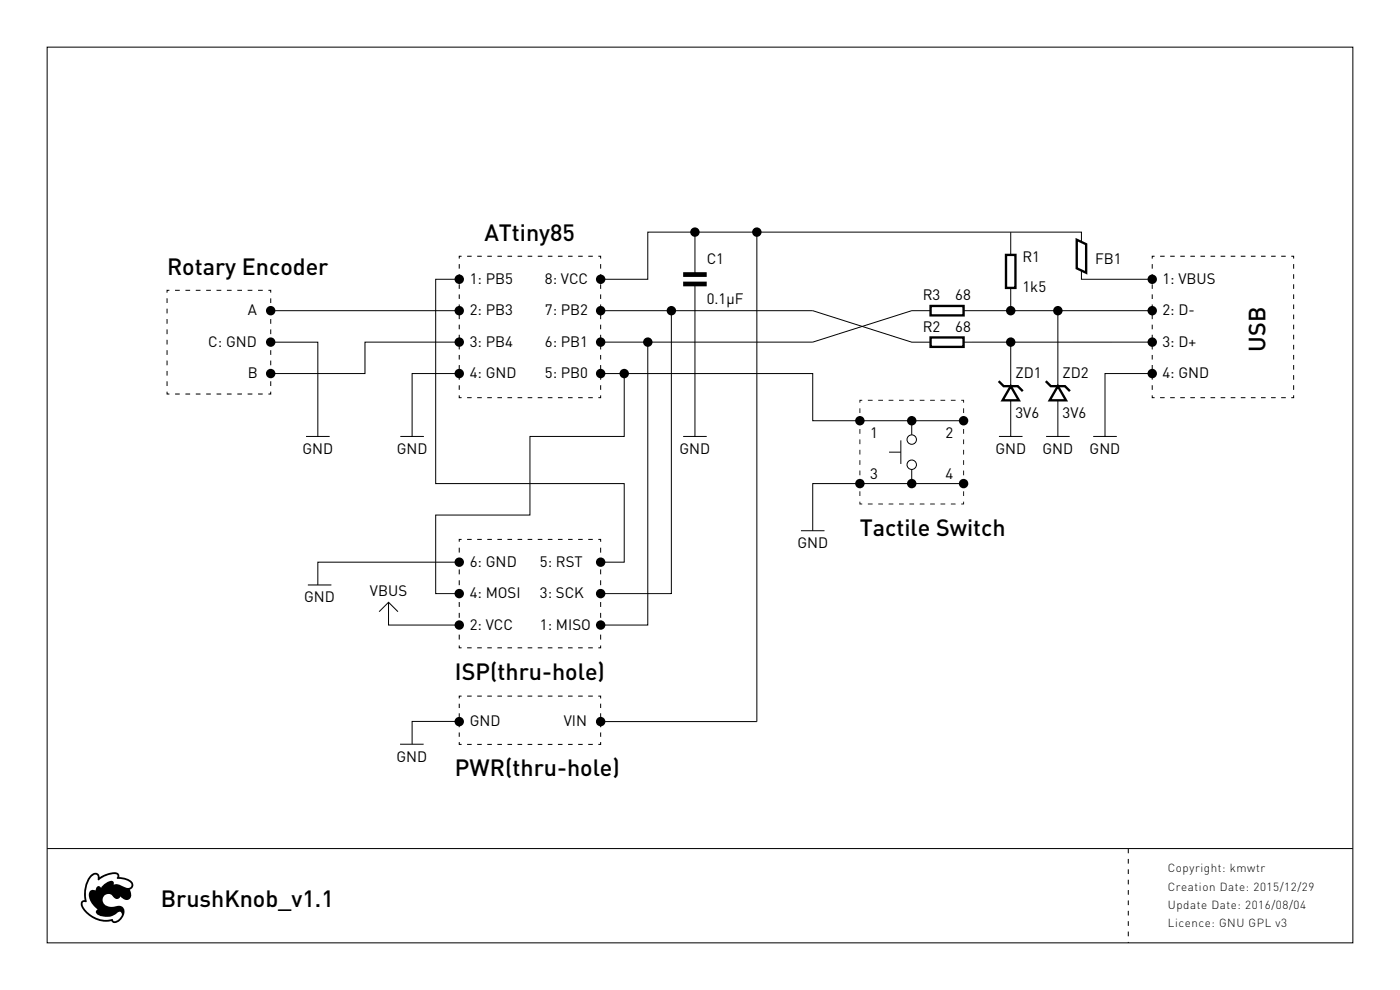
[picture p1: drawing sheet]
<svg xmlns="http://www.w3.org/2000/svg" width="297mm" height="210mm" viewBox="0 0 297 210" stroke-linecap="round" stroke-linejoin="round" font-family="sans-serif">
<g fill="none" stroke="#000" stroke-width=".21">
<path d="M10 10h277v190h-277zM97.9 54.4h-.5v.5M126.9 54.4h.5v.5M147.4 49.2v9M214.4 49.2v16.7M244.9 54.4h-.5v.5M273.9 54.4h.5v.5M35.9 61.6h-.5v.5M56.9 61.6h.5v.5M57.4 72.6h10v20M57.4 65.9h40M97.4 72.6h-20v6.6h-20"/>
<path d="M97.4 79.2h-10v13.4M127.4 79.2h45v10h32M127.4 65.9h45l21 6.7h51M147.4 60.2v32.4M214.4 72.6v20M224.4 65.9v26.7M244.4 65.9h-51l-21 6.7h-45M244.4 79.2h-10v13.4M35.4 83.1v.5h.5M57.4 83.1v.5h-.5M64.9 92.6h5M84.9 92.6h5"/>
<path d="M97.4 83.9v.5h.5M127.4 83.9v.5h-.5M144.9 92.6h5M188.6 95.9h2.5M191.1 93.4v5M193.4 89.2v3M193.4 99.6v3M211.9 92.6h5M221.9 92.6h5M231.9 92.6h5M244.4 83.9v.5h.5M274.4 83.9v.5h-.5"/>
<path d="M97.9 114.4h-.5v.5M126.9 114.4h.5v.5M169.9 112.6h5M204.4 102.6h-32v10M97.4 136.9v.5h.5M127.4 136.9v.5h-.5M97.4 157.4v.5h.5M97.9 147.7h-.5v.5M126.9 147.7h.5v.5M127.4 157.4v.5h-.5M10 180h277"/>
<circle cx="193.4" cy="98.6" r="1"/>
<circle cx="193.4" cy="93.2" r="1"/>
</g>
<g fill="none" stroke="#000" stroke-width=".21" stroke-dasharray="1 1.2" stroke-linecap="butt">
<path d="M99.1 54.4h27.2M127.4 56v27.3M246.1 54.4h27.3M274.4 56v27.3M37.1 61.6h19.2M57.4 63.3v19.2M35.4 81.9v-19.2M55.7 83.6h-19.2M97.4 82.7v-27.3M125.8 84.4h-27.3M244.4 82.7v-27.3M272.8 84.4h-27.3"/>
<path d="M99.1 114.4h27.2M125.8 137.4h-27.3M99.1 147.7h27.2M125.8 157.9h-27.3M239.4 180v20"/>
</g>
<path d="M127.4 116.2v20.1M97.4 135.7v-20.2" fill="none" stroke="#000" stroke-width=".21" stroke-dasharray="1 1.3" stroke-linecap="butt"/>
<g fill="#000">
<path d="M19.5 185.9a.69 .69 0 0 1 .9-.4 .69 .69 0 0 1 .3 1l.1 .2a6.7 6.7 0 0 1 3.7-1.3l.3 .2 .1 .2-.1 .4 .1 .2a3.9 3.9 0 0 1 3 1.1 .66 .66 0 0 1-.7 .9l-1-.3a2.28 2.28 0 0 0-2.1-.4 .58 .58 0 0 0-.3-.8 2.98 2.98 0 0 0-2.4 1.5l-.3-.4a.73 .73 0 0 0-.8 .9 .96 .96 0 0 0-1.1 0 .96 .96 0 0 0-.4 1 4.2 4.2 0 0 0 1.9 3 .58 .58 0 0 0-.1 1 3.5 3.5 0 0 0 4.5-.4l.5-.1a.88 .88 0 0 1-.3 1.5l-1 .5h-.2l-.2-.4a5.6 5.6 0 0 1-6.4-3 .58 .58 0 0 1 .8-.7 6.7 6.7 0 0 1 1.2-5.4zM19.2 185.6a6.3 6.3 0 0 0-1.2 5.3 .84 .84 0 0 0-.9 .5 .84 .84 0 0 0 .2 1 5.9 5.9 0 0 0 6.3 3 1.09 1.09 0 0 0 1.9-.1 1.94 1.94 0 0 0 .3-3l-.8-.1a2.93 2.93 0 0 1-2.9-.5 1.25 1.25 0 0 1 .2-1.8 1.25 1.25 0 0 1 1.8 .4 .78 .78 0 0 0 .7 .4 .78 .78 0 0 0 .7-.5l.3 .2a1.16 1.16 0 0 0 1.7 .3 1.16 1.16 0 0 0 .2-1.7l-.2-.3a1.12 1.12 0 0 0 .8-1.2 1.12 1.12 0 0 0-1-1l-1-.3-1-.2v-.4l-.3-.4a4.3 4.3 0 0 0-3.9 .9 1 1 0 0 0-.7-1 1 1 0 0 0-1.2 .5z"/>
<circle cx="97.4" cy="59.2" r="1"/>
<circle cx="127.4" cy="59.2" r="1"/>
<circle cx="147.4" cy="49.2" r="1"/>
<circle cx="160.6" cy="49.2" r="1"/>
<circle cx="244.4" cy="59.2" r="1"/>
<circle cx="57.4" cy="72.6" r="1"/>
<circle cx="57.4" cy="79.2" r="1"/>
<circle cx="57.4" cy="65.9" r="1"/>
<circle cx="97.4" cy="65.9" r="1"/>
<circle cx="97.4" cy="72.6" r="1"/>
<circle cx="97.4" cy="79.2" r="1"/>
<circle cx="127.4" cy="65.9" r="1"/>
<circle cx="127.4" cy="72.6" r="1"/>
<circle cx="127.4" cy="79.2" r="1"/>
<circle cx="132.4" cy="79.2" r="1"/>
<circle cx="137.4" cy="72.6" r="1"/>
<circle cx="142.4" cy="65.9" r="1"/>
<circle cx="214.4" cy="65.9" r="1"/>
<circle cx="214.4" cy="72.6" r="1"/>
<circle cx="224.4" cy="65.9" r="1"/>
<circle cx="244.4" cy="79.2" r="1"/>
<circle cx="244.4" cy="72.6" r="1"/>
<circle cx="244.4" cy="65.9" r="1"/>
<circle cx="182.4" cy="89.2" r="1"/>
<circle cx="193.4" cy="89.2" r="1"/>
<circle cx="204.4" cy="89.2" r="1"/>
<circle cx="97.4" cy="119.3" r="1"/>
<circle cx="127.4" cy="119.3" r="1"/>
<circle cx="182.4" cy="102.6" r="1"/>
<circle cx="193.4" cy="102.6" r="1"/>
<circle cx="204.4" cy="102.6" r="1"/>
<circle cx="97.4" cy="132.6" r="1"/>
<circle cx="97.4" cy="125.9" r="1"/>
<circle cx="127.4" cy="132.6" r="1"/>
<circle cx="127.4" cy="125.9" r="1"/>
<circle cx="97.4" cy="153.1" r="1"/>
<circle cx="127.4" cy="153.1" r="1"/>
</g>
<path d="M97.4 156.3v-7.6M127.4 149.3v7.5" fill="none" stroke="#000" stroke-width=".21" stroke-dasharray=".9 1.1" stroke-linecap="butt"/>
<path d="M182.9 84.9h-.5v.5M203.9 84.9h.5v.5M182.4 106.4v.5h.5M204.4 106.4v.5h-.5" fill="none" stroke="#231815" stroke-width=".21"/>
<path d="M184.1 84.9h19.2M204.4 86.6v19.2M182.4 105.2v-19.2M202.7 106.9h-19.2" fill="none" stroke="#231815" stroke-width=".21" stroke-dasharray="1 1.2" stroke-linecap="butt"/>
<path d="M144.9 58.2h5M144.9 60.2h5" fill="none" stroke="#000" stroke-width="1" stroke-linecap="butt"/>
<g fill="#fff" stroke="#000" stroke-width=".5">
<path d="M213.4 54.1h2v7h-2z"/>
<path d="M197.4 64.9h7v2h-7z"/>
<path d="M197.4 71.6h7v2h-7z"/>
</g>
<path d="M214.4 81.9l1.8 3h-3.5z" fill="#fff"/>
<path d="M211.9 80.9l1 1h3l1.1 1.1M214.4 81.9l1.8 3h-3.5z" fill="none" stroke="#000" stroke-width=".5"/>
<path d="M224.4 81.9l1.8 3h-3.5z" fill="#fff"/>
<path d="M221.9 80.9l1 1h3l1.1 1.1M224.4 81.9l1.8 3h-3.5z" fill="none" stroke="#000" stroke-width=".5"/>
<path d="M127.4 59.2h10v-10h92v10h15" fill="none" stroke="#000" stroke-width=".21"/>
<path d="M228.4 50.9l2 .9v6.1l-2-1z" fill="#fff"/>
<path d="M228.4 50.9l2 .9v6.1l-2-1z" fill="none" stroke="#000" stroke-width=".5"/>
<path d="M97.4 59.2h-5v43.4h40v16.7h-5M160.6 49.2v103.9h-33.2M132.4 79.2v13.4h-20v16.7h-20v16.6h5M137.4 72.6v60h-10M142.4 65.9v60h-15M97.4 119.3h-30v4.8M65.3 124.1h5M80.4 129.8l2-2 2 2M82.4 127.8v4.8h15M84.9 157.9h5M97.4 153h-10v4.9" fill="none" stroke="#000" stroke-width=".21"/>
<g font-size="4.9">
<text x="102.8" y="51.2">ATtiny85</text>
<text x="35.4" y="58.2">Rotary Encoder</text>
<text x="268.5" y="74.6" transform="rotate(-90 268.5 74.6)">USB</text>
<text x="182.4" y="113.6">Tactile Switch</text>
<text x="96.5" y="144.2">ISP(thru-hole)</text>
<text x="96.5" y="164.6">PWR(thru-hole)</text>
<text x="34.1" y="192.5">BrushKnob_v1.1</text>
</g>
<g font-size="3.2">
<text x="149.9" y="56">C1</text>
<text x="216.9" y="55.6">R1</text>
<text x="232.3" y="56">FB1</text>
<text x="99.7" y="60.2">1: PB5</text>
<text x="115.6" y="60.2">8: VCC</text>
<text x="149.9" y="64.5">0.1µF</text>
<text x="195.7" y="63.6">R3</text>
<text x="202.6" y="63.6">68</text>
<text x="216.9" y="61.9">1k5</text>
<text x="246.6" y="60.2">1: VBUS</text>
<text x="52.6" y="66.9">A</text>
<text x="99.7" y="66.9">2: PB3</text>
<text x="115.6" y="66.9">7: PB2</text>
<text x="195.7" y="70.4">R2</text>
<text x="202.6" y="70.4">68</text>
<text x="246.6" y="66.9">2: D-</text>
<text x="44.2" y="73.6">C: GND</text>
<text x="99.7" y="73.6">3: PB4</text>
<text x="115.6" y="73.6">6: PB1</text>
<text x="246.6" y="73.6">3: D+</text>
<text x="52.6" y="80.2">B</text>
<text x="99.7" y="80.2">4: GND</text>
<text x="115.6" y="80.2">5: PB0</text>
<text x="215.4" y="80.2">ZD1</text>
<text x="225.4" y="80.2">ZD2</text>
<text x="246.6" y="80.2">4: GND</text>
<text x="215.4" y="88.7">3V6</text>
<text x="225.4" y="88.7">3V6</text>
<text x="184.6" y="93">1</text>
<text x="200.6" y="93">2</text>
<text x="64.2" y="96.3">GND</text>
<text x="84.2" y="96.3">GND</text>
<text x="144.2" y="96.3">GND</text>
<text x="184.6" y="101.6">3</text>
<text x="200.6" y="101.6">4</text>
<text x="211.2" y="96.3">GND</text>
<text x="221.2" y="96.3">GND</text>
<text x="231.2" y="96.3">GND</text>
<text x="169.2" y="116.3">GND</text>
<text x="99.7" y="120.3">6: GND</text>
<text x="114.5" y="120.3">5: RST</text>
<text x="64.5" y="127.8">GND</text>
<text x="78.5" y="126.5">VBUS</text>
<text x="99.7" y="126.9">4: MOSI</text>
<text x="114.5" y="126.9">3: SCK</text>
<text x="99.7" y="133.6">2: VCC</text>
<text x="114.5" y="133.6">1: MISO</text>
<text x="99.7" y="154.1">GND</text>
<text x="119.6" y="154.1">VIN</text>
<text x="84.1" y="161.6">GND</text>
</g>
<g font-size="2.5">
<text x="247.8" y="185">Copyright: kmwtr</text>
<text x="247.8" y="188.9">Creation Date: 2015/12/29</text>
<text x="247.8" y="192.8">Update Date: 2016/08/04</text>
<text x="247.8" y="196.7">Licence: GNU GPL v3</text>
</g>
</svg>
